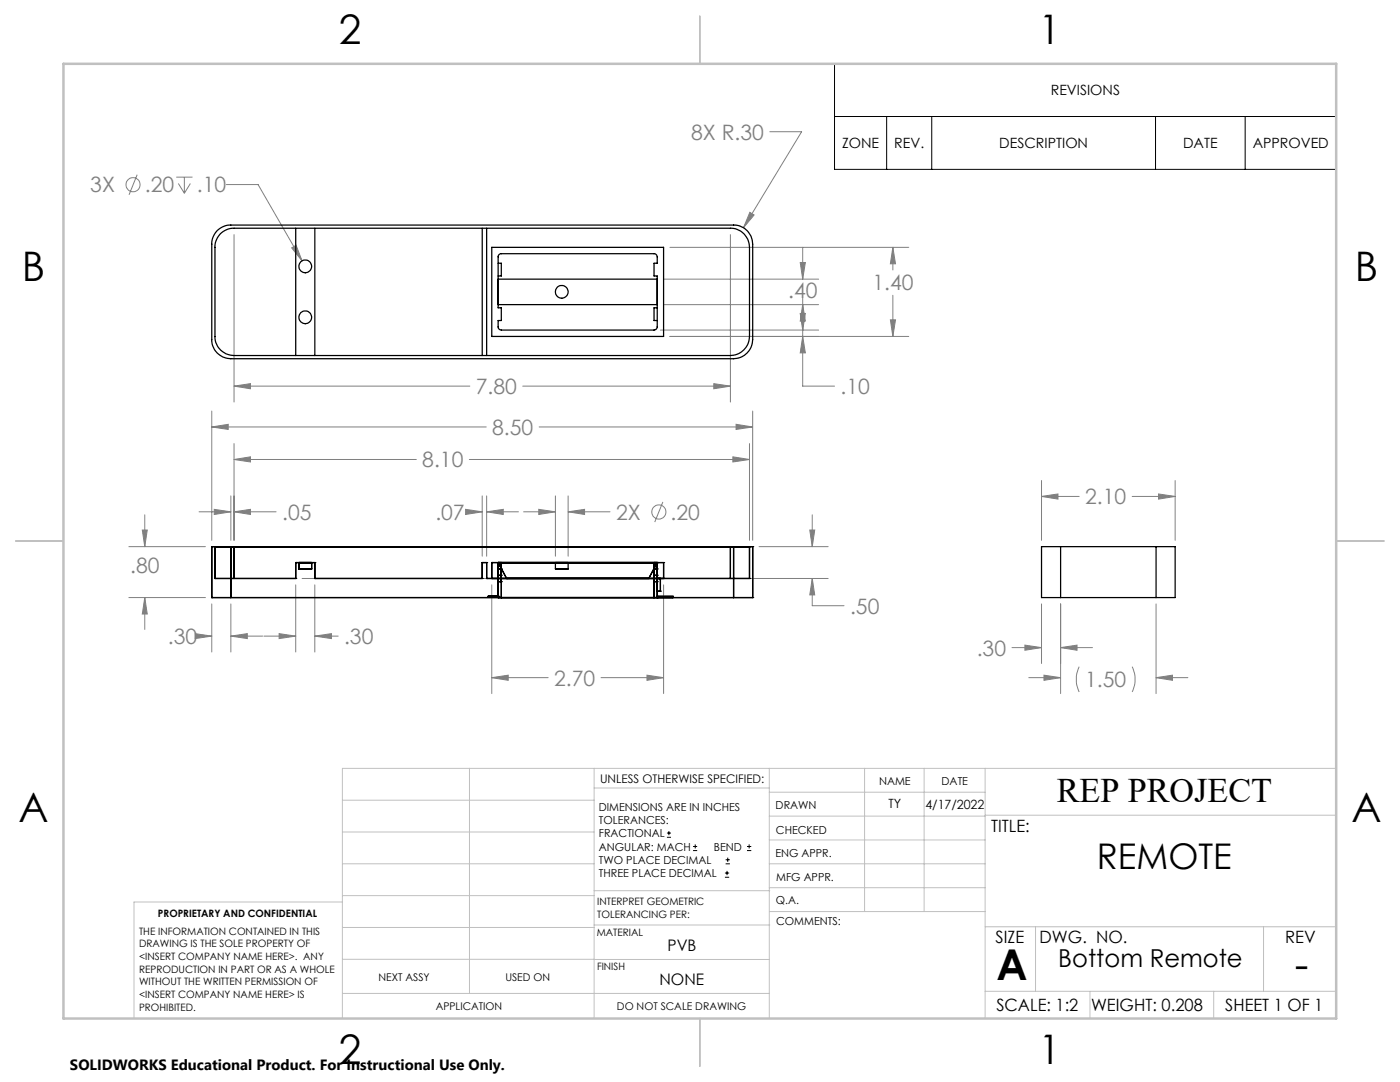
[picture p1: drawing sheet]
<svg xmlns="http://www.w3.org/2000/svg" width="279mm" height="216mm" viewBox="0 0 279 216" stroke-linecap="round" stroke-linejoin="round" font-family="sans-serif">
<g fill="none" stroke="#808080" stroke-width=".2">
<path d="M27.4 34.9l-1.6 4M35.2 35.3h3.2M35.6 36.6l1.2 2M36.8 35.3v3.3M38 36.6l-1.2 2M45.2 36.8h6.3l8.8 15.3M153.6 26.3h6.4l-11.6 19.1M46.7 46.8v33.4M58.2 49.5l.9-.6 1.2 3.2zM132.4 55.7h31M133.7 49.4h47.7M145.8 46.8v33.4"/>
<path d="M149.6 42.4l.9 .5-2.1 2.5zM159.7 52.4h1l-.5 3.3zM160.2 49.4v6.3M160.2 59.5v17.5h6.3M178.2 49.4v4.5M178.2 58.9v8.2M178.2 49.4l.5 3.2h-1zM46.7 77h47.1M46.7 77l3.3-.4v1zM104.3 77h41.5M131.8 65.9h31.6M132.4 60.8h31"/>
<path d="M133.7 67.1h47.7M142.5 76.6l3.3 .4-3.3 .6zM159.7 62.5h1l-.5 3.4zM160.2 60.8l.5 3.3h-1zM160.2 67.1l.5 3.3h-1zM177.7 63.8h1l-.5 3.3zM42.3 82v25.8M42.3 85.2h54.7M42.3 85.2l3.2-.5v1zM46.1 99v8.8M46.7 88.5v19.3M46.7 91.7h36.4"/>
<path d="M46.7 91.7l3.3-.5v1zM93.7 91.7h55.9M96.2 99v12M97.1 99v12M107.6 85.2h42.6M110.8 99v12M113.4 99v12M146.3 91.2l3.3 .5-3.3 .5zM146.9 84.7l3.3 .5-3.3 .5zM149.6 88.5v19.3M150.2 82v25.8M207.9 99.1l3.2-.5v1z"/>
<path d="M207.9 95.9v11.9M207.9 99.1h7.5M226 99.1h8.5M231.2 98.6l3.3 .5-3.3 .5zM234.5 95.9v11.9M25.7 109.1h15.3M25.7 119.2h15.3M28.4 105.8h1l-.5 3.3zM28.9 102.7v6.4M28.9 119.2v6.4M28.9 119.2l.5 3.3h-1zM39.7 102.1h6.4"/>
<path d="M42.8 101.6l3.3 .5-3.3 .6zM46.7 102.1h8.4M46.7 102.1l3.3-.5v1.1zM59 116.7v13.4M60.3 115.4h105M62.8 116.7v13.4M92.9 101.6l3.3 .5-3.3 .6zM93.9 102.1h2.3M97.1 102.1l3.3-.5v1.1zM97.1 102.1h6.4M98.1 116.7v21.7M104.5 102.1h6.3"/>
<path d="M107.5 101.6l3.3 .5-3.3 .6zM113.4 102.1h8.3M113.4 102.1l3.3-.5v1.1zM132.3 100.2l-1.6 4M132.4 116.7v21.7M151.5 109.1h13.8M161.6 105.8h1l-.5 3.3zM162.1 115.4v5.5h6.4M162.1 102.7v6.4M162.1 115.4l.5 3.3h-1zM38.9 126.4l3.4 .5-3.4 .5zM40.5 126.9h1.8"/>
<path d="M42.3 120.5v9.6M46.1 120.5v9.6M46.1 126.9h6.3M46.1 126.9l3.3-.5v1zM52.7 126.9h6.3M55.7 126.4l3.3 .5-3.3 .5zM62.8 126.9l3.3-.5v1zM62.8 126.9h4.7M98.1 135.2h11.3M98.1 135.2l3.3-.5v1zM119.9 135.2h12.5M129.1 134.7l3.3 .5-3.3 .5z"/>
<path d="M202 129.2h5.9M204.5 128.7l3.4 .5-3.4 .6zM205.3 135.2h6.4M207.9 120.5v11.9M208.4 134.7l3.3 .5-3.3 .5zM211.7 129.2l3.2-.5v1.1zM211.7 120.5v17.9M211.7 129.2h6.3M215.4 133a5.9 5.9 0 0 0 0 5.1M226 133a5.9 5.9 0 0 1 0 5.1M230.7 135.2l3.3-.5v1zM230.7 135.2h6.4"/>
<path d="M230.7 120.5v17.9"/>
<circle cx="26.6" cy="36.9" r="1.42"/>
<circle cx="131.5" cy="102.2" r="1.41"/>
</g>
<g fill="none" stroke="#000" stroke-width=".2">
<path d="M166.5 12.7h100.2v21.1h-100.2zM166.5 23.2h100.2M177 23.2v10.6M185.9 23.2v10.6M230.6 23.2v10.6M248.5 23.2v10.6M133.1 167.1h.8M133.1 166.2h.8M133.5 165.8v.9M138.3 169.7h.8M138.3 168.9h.8M138.7 168.5v.8"/>
<path d="M144.7 175h.8M144.7 174.2h.8M144.8 172.4h.9M144.8 171.6h.9M145.1 173.8v.8M145.2 171.1v.9M149.1 169.7h.8M149.1 168.9h.8M149.5 168.5v.8"/>
</g>
<g fill="none" stroke="#c0c0c0" stroke-width=".2">
<path d="M68.3 159.7h50.3M93.7 153.3v44.9M118.6 153.3v49.9M118.6 157.2h34.9M153.5 153.3v49.9M153.5 158.1h43.1M172.5 153.3v28.6M184.4 153.3v28.6M196.6 153.3v49.9M266.7 153.3h-198.4v49.9M68.3 178.7h50.3M68.3 172.4h50.3"/>
<path d="M68.3 166h50.3M68.3 180h-41.6v23.2M118.6 177.7h35M153.5 167.6h43.1M153.5 162.8h43.1M153.5 172.4h43.1M153.5 177.1h43.1M196.6 162.7h70.1M68.3 198.2h85.2M68.3 191.4l85.2 .1M68.3 185.1h50.3M118.6 184.6h35"/>
<path d="M153.6 181.9h43M196.6 197.8h70.1M196.6 184.9h70.1M206.7 184.9v12.9M217.5 197.8v5.4M242.2 197.8v5.4M252.2 184.9v12.9"/>
</g>
<path d="M139.7 3.2v9.5M3.1 107.9h9.6M266.7 107.9h9.5M139.7 203.2v9.6" fill="none" stroke="#c0c0c0" stroke-width=".25"/>
<path d="M12.7 12.7h254v190.5h-254z" fill="none" stroke="#c0c0c0" stroke-width=".5"/>
<path d="M28.4 105.8h1l-.5 3.3zM28.9 119.2l.5 3.3h-1zM161.6 105.8h1l-.5 3.3zM162.1 115.4l.5 3.3h-1zM42.3 85.2l3.2-.5v1zM146.9 84.7l3.3 .5-3.3 .5zM146.3 91.2l3.3 .5-3.3 .5zM46.7 91.7l3.3-.5v1zM42.8 101.6l3.3 .5-3.3 .6zM46.7 102.1l3.3-.5v1.1zM129.1 134.7l3.3 .5-3.3 .5zM98.1 135.2l3.3-.5v1zM107.5 101.6l3.3 .5-3.3 .6zM113.4 102.1l3.3-.5v1.1zM92.9 101.6l3.3 .5-3.3 .6zM97.1 102.1l3.3-.5v1.1zM55.7 126.4l3.3 .5-3.3 .5zM62.8 126.9l3.3-.5v1zM46.1 126.9l3.3-.5v1zM38.9 126.4l3.4 .5-3.4 .5zM58.2 49.5l2.1 2.6-1.2-3.2zM177.7 63.8h1l-.5 3.3zM178.2 49.4l.5 3.2h-1zM159.7 52.4h1l-.5 3.3zM160.2 60.8l.5 3.3h-1zM142.5 76.6l3.3 .4-3.3 .6zM46.7 77l3.3-.4v1zM160.2 67.1l.5 3.3h-1zM159.7 62.5h1l-.5 3.4zM149.6 42.4l-1.2 3 2.1-2.5zM211.7 129.2l3.2-.5v1.1zM204.5 128.7l3.4 .5-3.4 .6zM207.9 99.1l3.2-.5v1zM231.2 98.6l3.3 .5-3.3 .5zM208.4 134.7l3.3 .5-3.3 .5zM230.7 135.2l3.3-.5v1z" fill="#808080"/>
<g fill="none" stroke="#000" stroke-width=".25">
<path d="M43.4 46a3.9 3.9 0 0 1 2.7-1.1h100.3a3.8 3.8 0 0 1 3.8 3.8v19.1a3.9 3.9 0 0 1-3.8 3.8h-100.3a3.8 3.8 0 0 1-3.8-3.8v-19.1a3.8 3.8 0 0 1 1.1-2.7zM44 46.6a3.9 3.9 0 0 1 2.7-1.1h99.1a3.8 3.8 0 0 1 3.8 3.9v17.7a3.9 3.9 0 0 1-3.8 3.8h-99.1a3.8 3.8 0 0 1-3.8-3.8v-17.7a3.8 3.8 0 0 1 1.1-2.8zM59 45.5v25.4M62.8 45.5v25.4M96.2 45.5v25.4M97.1 45.5v25.4M98.1 49.4h34.3v17.7h-34.3zM99.4 52.5h.6v2.6h-.6M99.4 55.7h31.8M99.6 50.8l.3-.2h30.6a.66 .66 0 0 1 .7 .7v1.2h-.7v2.6h.7v10.1l-.3 .6-.4 .1h-30.5a.66 .66 0 0 1-.6-.7v-1.2h.6v-2.6h-.6v-10.3zM99.4 60.8h31.8M131.2 61.4h-.7v2.6h.7"/>
<path d="M42.3 109.1h3.8M42.3 119.2h3.8M42.3 109.1h.1M42.3 119.2h.1M42.3 109.1v10.1M42.9 115.4h3.8M42.9 109.1h3.8M42.9 109.1v6.3M42.9 115.4h.1M42.9 109.1h.1M46.1 109.1h100.3M46.1 119.2h100.3"/>
<path d="M46.1 109.1v10.1M46.7 115.4h12.3M46.7 109.1v6.3M59 115.4h.1M59 112.3h.1M59 112.3h3.8M59 112.3v3.1M59.7 112.3h2.5zM59.7 113.5h2.5zM59.7 112.3v1.2M62.2 112.3v1.2M62.8 115.4h.1"/>
<path d="M62.8 112.3h.1M62.8 115.4h33.4M62.8 112.3v3.1M96.2 115.4h.1M96.2 112.3h.1M96.2 112.3h.9M96.2 112.3v3.1M97.1 115.4h.1M97.1 112.3h.1M97.1 115.4h48.7M97.1 112.3v3.1M97.4 119h.1"/>
<path d="M97.4 119.2h.1M97.4 119h2M97.4 119v.2M97.4 119.2h2M98.1 115.4h.1M98.1 112.3h.1M98.1 112.3h34.3M98.1 112.3v3.1M99.4 112.3h.1M99.4 119h.1M99.4 119.2h.1M99.4 114.8h.1"/>
<path d="M99.4 113.5h.1M99.4 116.1h.1M99.4 119.2h.6M99.4 112.3h.6M99.4 112.3l1.7 3.1M99.4 112.3v6.9M99.4 114.8h.6M99.4 116.1h.6M99.4 113.5h.6M100 112.3h.1M100 114.8h.1M100 116.1h.1"/>
<path d="M100 113.5h.1M100 112.3v6.9M101.1 115.4h.1M110.8 113.5h2.6zM110.8 112.3h2.6zM110.8 112.3v1.2M113.4 112.3v1.2M129.5 115.4h.1M130.5 112.3h.1M130.5 114.8h.1M130.5 116.1h.1M130.5 113.5h.1"/>
<path d="M130.5 112.3v6.9h.7M130.5 112.3h.7M130.5 114.8h.7M130.5 116.1h.7M130.5 113.5h.7M131.2 112.3h.1M131.2 118h.1M131.2 115.4h.1M131.2 119h.1M131.2 119.2h.1M131.2 116.1h.1M131.2 114.8h.1"/>
<path d="M131.2 113.5h.1M131.2 119.2h3.1zM131.2 119h3.1zM131.2 112.3l-1.7 3.1M131.2 112.3v6.9M131.2 118h.6M131.8 118h.1M131.8 115.4h.1M131.8 115.4v2.6M132.4 115.4h.1M132.4 112.3h.1M132.4 112.3v3.1"/>
<path d="M134.3 119v.2M145.8 115.4h3.8M146.4 109.1h3.8M146.4 119.2h3.8M146.4 109.1v10.1M149.6 115.4h.1M149.6 109.1h.1M149.6 109.1h-3.8v6.3M149.6 109.1v6.3M150.2 119.2h.1M150.2 109.1h.1M150.2 109.1v10.1"/>
<path d="M211.7 109.1h-3.8v10.1h3.8M211.7 109.1h19M211.7 119.2h19M211.7 109.1v10.1M230.7 109.1h3.8v10.1h-3.8M230.7 109.1v10.1"/>
<circle cx="60.9" cy="53.2" r="1.27"/>
<circle cx="112.1" cy="58.2" r="1.27"/>
<circle cx="60.9" cy="63.3" r="1.27"/>
</g>
<g font-size="8.5">
<text x="198.9" y="195.5">A</text>
<text x="258.4" y="195.4">-</text>
</g>
<g font-size="8.1">
<text x="67.6" y="8.9">2</text>
<text x="207.3" y="8.9">1</text>
<text x="4.4" y="56.2">B</text>
<text x="270.4" y="56.2">B</text>
<text x="3.7" y="164.1">A</text>
<text x="269.7" y="164.1">A</text>
<text x="67.6" y="212.4">2</text>
<text x="207.3" y="212.4">1</text>
</g>
<text font-size="7.1" x="218.9" y="173.4">REMOTE</text>
<text font-size="6.9" x="210.9" y="160.1">REP PROJECT</text>
<text font-size="4.9" x="211.2" y="193">Bottom Remote</text>
<g font-size="4.2" fill="#808080">
<text x="137.9" y="27.9">8X R.30</text>
<text x="18" y="38.4">3X</text>
<text x="28.9" y="38.4">.20</text>
<text x="39.3" y="38.4">.10</text>
<text x="157.3" y="59.5">.40</text>
<text x="174.1" y="58">1.40</text>
<text x="95" y="78.6">7.80</text>
<text x="167.7" y="78.6">.10</text>
<text x="98.2" y="86.8">8.50</text>
<text x="84.3" y="93.3">8.10</text>
<text x="216.6" y="100.7">2.10</text>
<text x="56.3" y="103.7">.05</text>
<text x="86.9" y="103.7">.07</text>
<text x="122.9" y="103.7">2X</text>
<text x="133.8" y="103.7">.20</text>
<text x="26" y="114.2">.80</text>
<text x="169.6" y="122.4">.50</text>
<text x="33.5" y="128.5">.30</text>
<text x="68.7" y="128.5">.30</text>
<text x="194.9" y="130.8">.30</text>
<text x="110.6" y="136.8">2.70</text>
<text x="216.6" y="137.1">1.50</text>
</g>
<g font-size="3.4">
<text x="197.8" y="166">TITLE:</text>
<text x="198.7" y="188.1">SIZE</text>
<text x="207.5" y="188.1">DWG. NO.</text>
<text x="256.5" y="188.2">REV</text>
<text x="198.8" y="201.7">SCALE: 1:2</text>
<text x="217.7" y="201.8">WEIGHT: 0.208</text>
<text x="244.5" y="201.7">SHEET 1 OF 1</text>
</g>
<g font-size="3.2">
<text x="133.2" y="189.8">PVB</text>
<text x="131.6" y="196.6">NONE</text>
</g>
<text font-size="3" x="14" y="213.5">SOLIDWORKS Educational Product. For Instructional Use Only.</text>
<g font-size="2.8">
<text x="209.7" y="19">REVISIONS</text>
<text x="168.1" y="29.6">ZONE</text>
<text x="178.5" y="29.6">REV.</text>
<text x="199.4" y="29.6">DESCRIPTION</text>
<text x="236.1" y="29.6">DATE</text>
<text x="250" y="29.6">APPROVED</text>
</g>
<g font-size="2.5">
<text x="177.3" y="161.3">TY</text>
<text x="184.7" y="161.4">4/17/2022</text>
</g>
<text font-size="2.4" x="119.8" y="156.2">UNLESS OTHERWISE SPECIFIED:</text>
<g font-size="2.2">
<text x="119.5" y="161.8">DIMENSIONS ARE IN INCHES</text>
<text x="154.8" y="161.4">DRAWN</text>
<text x="175.4" y="156.6">NAME</text>
<text x="187.9" y="156.7">DATE</text>
<text x="119.5" y="164.4">TOLERANCES:</text>
<text x="119.5" y="167.1">FRACTIONAL</text>
<text x="154.9" y="166.3">CHECKED</text>
<text x="119.5" y="169.7">ANGULAR: MACH</text>
<text x="119.5" y="172.4">TWO PLACE DECIMAL</text>
<text x="142.5" y="169.7">BEND</text>
<text x="154.8" y="171">ENG APPR.</text>
<text x="119.5" y="175">THREE PLACE DECIMAL</text>
<text x="154.9" y="175.7">MFG APPR.</text>
<text x="154.9" y="180.4">Q.A.</text>
<text x="154.9" y="184.6">COMMENTS:</text>
</g>
<g font-size="2.1">
<text x="75.5" y="195.7">NEXT ASSY</text>
<text x="100.9" y="195.7">USED ON</text>
<text x="86.9" y="201.5">APPLICATION</text>
<text x="123.1" y="201.6">DO NOT SCALE DRAWING</text>
</g>
<g font-size="2">
<text x="31.5" y="182.9">PROPRIETARY AND CONFIDENTIAL</text>
<text x="119.2" y="180.6">INTERPRET GEOMETRIC</text>
<text x="119.2" y="183.1">TOLERANCING PER:</text>
<text x="27.8" y="186.5">THE INFORMATION CONTAINED IN THIS</text>
<text x="27.8" y="189">DRAWING IS THE SOLE PROPERTY OF</text>
<text x="27.8" y="191.6">&lt;INSERT COMPANY NAME HERE&gt;. ANY</text>
<text x="119.1" y="186.7">MATERIAL</text>
<text x="27.8" y="194.1">REPRODUCTION IN PART OR AS A WHOLE</text>
<text x="27.8" y="196.6">WITHOUT THE WRITTEN PERMISSION OF</text>
<text x="119.1" y="193.5">FINISH</text>
<text x="27.8" y="199.1">&lt;INSERT COMPANY NAME HERE&gt; IS</text>
<text x="27.8" y="201.7">PROHIBITED.</text>
</g>
</svg>
